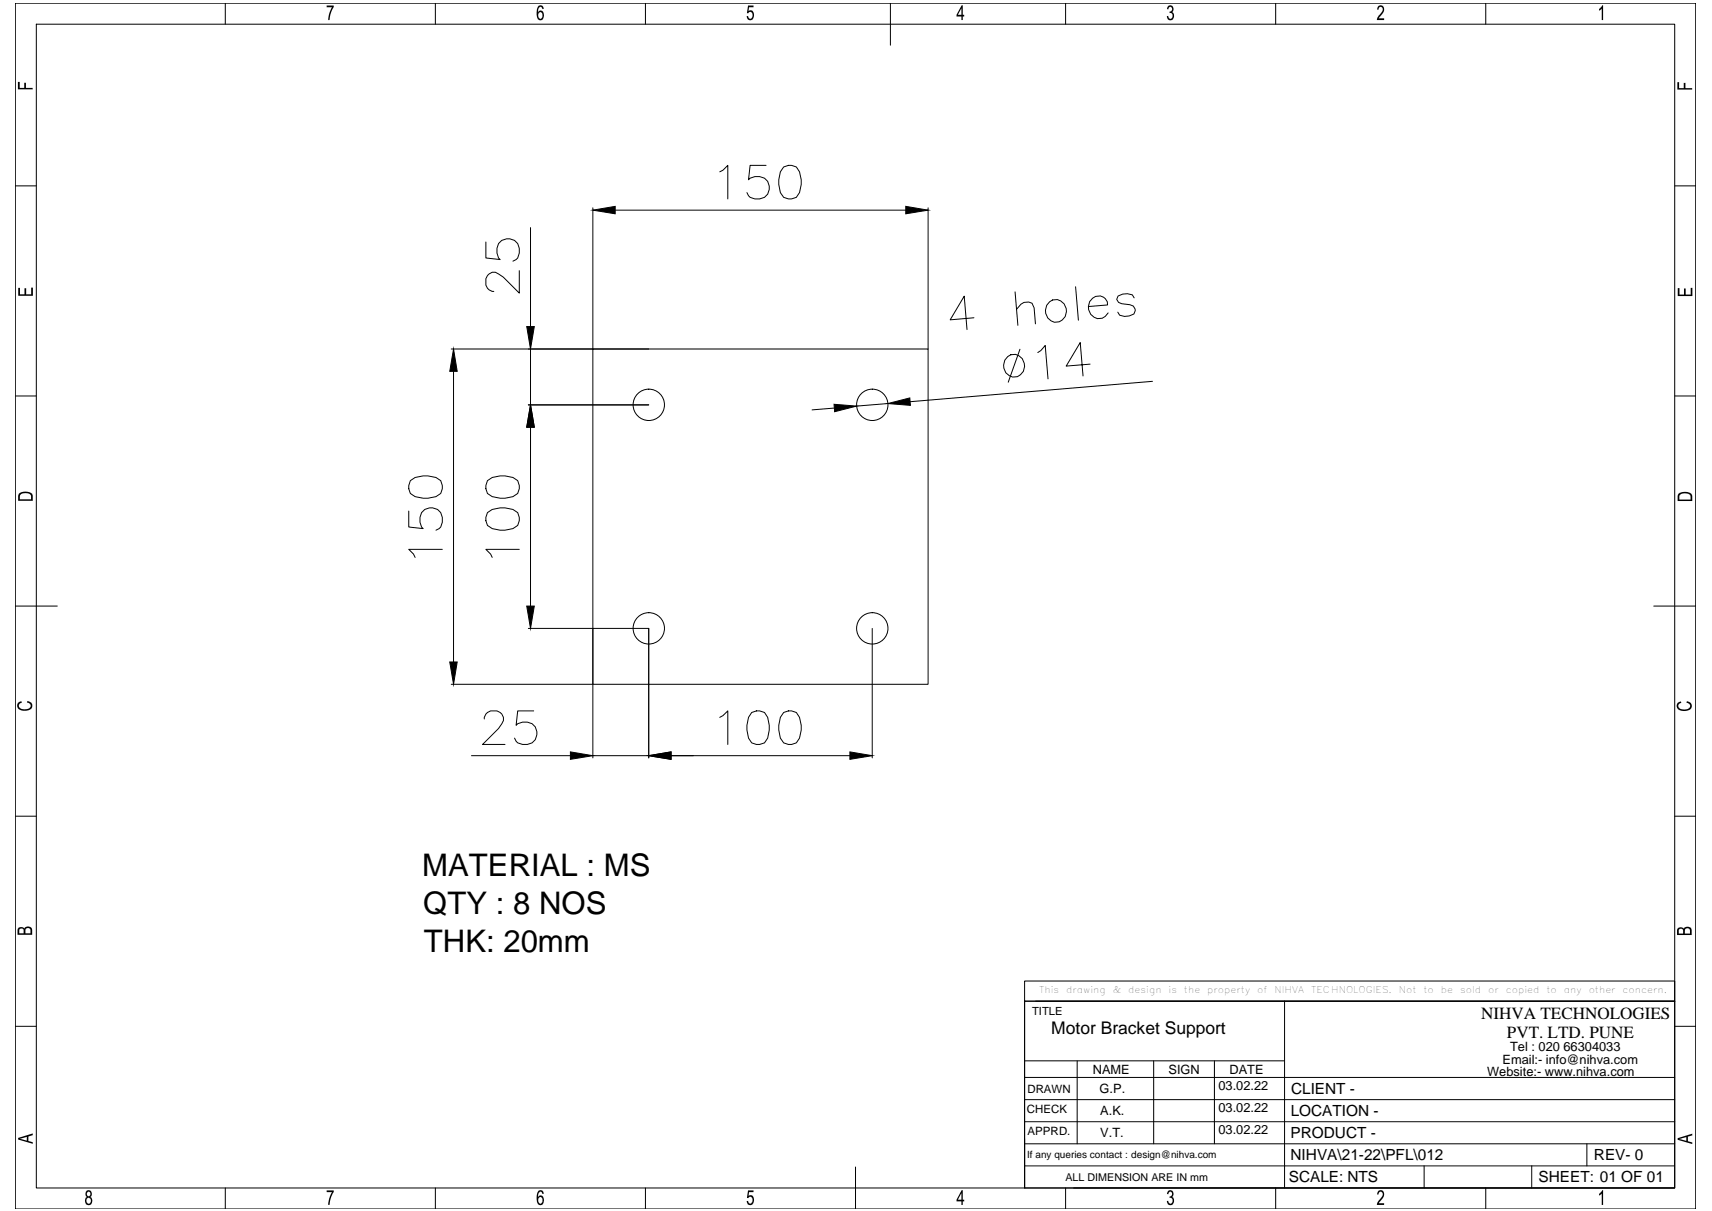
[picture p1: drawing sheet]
<svg xmlns="http://www.w3.org/2000/svg" width="594mm" height="420mm" viewBox="0 0 594 420" stroke-linecap="round" stroke-linejoin="round" font-family="sans-serif">
<!-- layer: 0 -->
<g fill="none" stroke="#000" stroke-width=".35">
<path d="M5.3 1.1h583.1v418.4h-583.1zM12.6 8.4h568.5v403.8h-568.5zM78.2 1.1v7.3M151.1 1.1v7.3M224 1.1v7.3M309 1.1v14.6M369.8 1.1v7.3M442.7 1.1v7.3M515.6 1.1v7.3M249.8 59.6l1.1-.5 1.6-1.7v11.6M265.8 57.4h-5.5l-.6 5a4.3 4.3 0 0 1 7.2 2.2 3.9 3.9 0 0 1-5 4.4l-1.6-.5-1.1-1.7M271.9 57.9a3.7 3.7 0 0 1 5.5 1.7 9.3 9.3 0 0 1-1.1 8.9 3.8 3.8 0 0 1-5.5-1.7 9.6 9.6 0 0 1 1.1-8.9z"/>
<path d="M5.3 64.5h7.3M184.1 79v34.3M205.7 72.1v49M213.5 72.9h100.8M322.1 72.1v49M581.1 64.5h7.3M168.6 84v5.5l5 .6a4.2 4.2 0 0 1-.6-5.6 4.2 4.2 0 0 1 5.5-1.1 4.6 4.6 0 0 1 .6 6.7l-1.1 .5M180.2 93.9v7.8l-5.5-5.5-1.7-1.1a2.7 2.7 0 0 0-4.4 1.6v2.2a2.87 2.87 0 0 0 2.8 2.2M373.2 99.5l1 11.6M338 110.3l-8.3 .7 4.9-8.2 1 11.6M352.2 101.3l1 11.6M352.7 107.3l1.6-1.7 1-.7 1.7-.1 1.1 .4 .7 1.6 .5 5.6"/>
<path d="M364.2 104.7a3.8 3.8 0 0 1 4.8 .4 3.8 3.8 0 0 1 .6 4.7 3.8 3.8 0 0 1-5.2 1.4 3.8 3.8 0 0 1-1.2-5.3zM377.7 106.4l6.6-.6a3.1 3.1 0 0 0-1.8-2.9 3.1 3.1 0 0 0-3.4 .6 4 4 0 0 0-1 4.8 4 4 0 0 0 4.4 2.1l1-.6 1-1.2M393.6 103.3l-.7-1-1.7-.4-1.6 .1-1.6 .7-.5 1.2 .6 1 1.2 .5 2.8 .3 1.2 .5 .6 1v.6l-.4 1.1-1.6 .7-1.7 .2-1.7-.4-.6-1.1M5.3 137.4h7.3M156.6 121.1h68.5M157.4 128.8v100.9M184.1 121.1v19.4M205.7 121.1h116.4v116.3h-116.4zM349.7 123.7a3.7 3.7 0 0 1 4-.2 3.7 3.7 0 0 1 1.8 3.6 3.7 3.7 0 0 1-3.9 3.7 3.7 3.7 0 0 1-3.3-4.2l.4-1.7zM353.9 121.2l-4 11.4M360.1 122.3l1.1-.7 1.5-1.7 1 11.6M378.3 126.3l-8.3 .7 4.8-8.2 1 11.6"/>
<path d="M399.9 132.3l-84.1 7.1M581.1 137.4h7.3M183.3 140.5h41.8M184.1 148.2v62.1M289.5 141.6l-7.7 .6M308.1 140l-10.8 .9M141.8 177.3v5.6l5 .5a4.2 4.2 0 0 1-.5-5.6 4.2 4.2 0 0 1 5.5-1 4.6 4.6 0 0 1 .6 6.6l-1.1 .6M142.4 166.8a9.1 9.1 0 0 1 10.5 0 3.8 3.8 0 0 1-1.6 5.5 9.7 9.7 0 0 1-8.9-1.1l-.6-1.6v-1.1zM169.1 177.9a9 9 0 0 1 10.5 0 3.8 3.8 0 0 1-1.6 5.5 9.6 9.6 0 0 1-8.9-1.1l-.5-1.6v-1.2zM169.1 166.8a9 9 0 0 1 10.5 0 3.8 3.8 0 0 1-1.6 5.5 9.6 9.6 0 0 1-8.9-1.1l-.5-1.6v-1.1zM153.5 190.6h-11.7l1.7 1.6 .5 1.2M180.2 190.6h-11.6l1.7 1.6 .5 1.2"/>
<path d="M5.3 210.3h14.6M183.3 218h41.8v44.9M205.7 218v44.9M302.7 218v44.9M573.9 210.3h14.5M156.6 237.4h49.1M168 249.4a2.87 2.87 0 0 1 2.3-2.8h2.2a2.84 2.84 0 0 1 1.6 4.5l-1.1 1.6-5.5 5.6h7.7M185.2 246.6h-5.6l-.5 5a4.2 4.2 0 0 1 5.6-.5 4.2 4.2 0 0 1 1 5.5 4.6 4.6 0 0 1-6.6 .6l-.6-1.1M249.8 248.9l1.1-.6 1.6-1.7v11.7M260.8 247.2l1.7-.6h1.1l1.7 .6a9.1 9.1 0 0 1 0 10.5 3.8 3.8 0 0 1-5.6-1.6 9.7 9.7 0 0 1 1.1-8.9zM271.9 247.2a3.7 3.7 0 0 1 5.5 1.7 9.3 9.3 0 0 1-1.1 8.8 3.8 3.8 0 0 1-5.5-1.6 9.6 9.6 0 0 1 1.1-8.9zM163.6 262.2h34.3"/>
<path d="M205.7 262.2h19.4M232.9 262.2h62M5.3 283.2h7.3M581.1 283.2h7.3M5.3 356.1h7.3M355.5 340.4h225.6v7h-225.6zM355.5 347.4h225.6v64.8h-225.6zM355.5 347.4v64.8M359.4 347.4h221.7M445.8 347.4v64.8M581.1 356.1h7.3M355.5 373.8h225.6"/>
<path d="M355.5 368.1h90.3M373.8 368.1v28.7M400.3 368.1v28.7M421.4 368.1v28.7M355.5 396.8h225.6M355.5 389.2h225.6M355.5 381.5h225.6M550.7 396.8v7.7M78.2 412.2v7.3M151.1 412.2v7.3M224 412.2v7.3M296.9 404.9v14.6"/>
<path d="M355.5 404.5h225.6M369.8 412.2v7.3M372.6 412.2h208.5M442.7 412.2v7.3M494.2 404.5v7.7M515.6 412.2v7.3M531.5 404.5v7.7"/>
<circle cx="225.1" cy="140.5" r="5.4"/>
<circle cx="302.7" cy="140.5" r="5.4"/>
<circle cx="225.1" cy="218" r="5.4"/>
<circle cx="302.7" cy="218" r="5.4"/>
</g>
<g fill="#000">
<path d="M113.4 1.9h2.4v.5l-1.2 2.7-.2 1.9h-.5l.1-1.4 1.2-3.1h-1.8zM259.6 1.9h1.9v.6h-1.6l-.2 1.4 .6-.3 .6 .1 .5 .4 .2 .9-.2 1.3-.9 .7-.8-.1-.6-1.1 .5-.2 .3 .8 .5 .1 .4-.2 .3-.7v-.8l-.5-.6h-.6l-.4 .4-.4-.1zM405.3 2.2l1-.4 .7 .5 .2 .7-.2 .9a.28 .28 0 0 0-.2 .3 .28 .28 0 0 0 .3 .3l.3 .6-.3 1.4-.7 .5-.9-.1-.4-.5-.2-.8 .5-.1 .2 .8 .7 .2 .6-.6v-.7l-.3-.6-.8-.1 .1-.5 .8-.4-.1-.9-.6-.4-.3 .3-.3 .7-.5-.2zM478.3 2.2l1-.4 .9 .7v1.5l-1.8 2.4h1.9v.6h-2.5l.3-1 1.3-1.7 .4-.9-.2-.8-.5-.3-.5 .3-.2 .8-.5-.1zM556 1.8h.3v5.2h-.5v-4l-.9 .7v-.6zM6.2 28.4h.6v2.1h1.6v-1.8h.6v1.8h2.3v.5h-5.1zM582.1 28.5h.6v2.1h1.6v-1.8h.6v1.8h2.3v.5h-5.1zM6.3 99.9h.6v2.2h1.6v-2.1h.6v2.1h1.7v-2.3h.6v2.8h-5.1zM582.2 100h.6v2.2h1.6v-2.1h.5v2.1h1.8v-2.3h.6v2.8h-5.1zM6.3 243.9l1.1-.6 .2 .5-.7 .3-.4 .7 .3 .7 .7 .5 1.8 .1 1.1-.6 .2-1-.5-.5-.8-.3 .2-.5 1.5 .8 .2 .5v.9l-.5 .7-1 .4-1.6 .1-1-.2-.7-.5-.4-.6v-.8zM582.1 244l1.2-.6 .1 .5-.8 .4-.2 .7 .4 .8 .6 .3h1.7l1.2-.6 .1-1.1-1.2-.6 .2-.5 1.4 .7 .3 1.3-.5 .7-.6 .4-1.2 .3-1.3-.1-.9-.3-.7-.7-.1-1zM113.4 413h2.4v.5l-1.1 2.4-.3 2.2h-.5l.1-1.4 1.2-3.1h-1.8z"/>
<path d="M259.6 413h1.9v.6h-1.6l-.2 1.4 .5-.3 .7 .1 .5 .5 .2 .8-.2 1.3-.3 .5-.7 .2-.7-.2-.6-1 .5-.2 .3 .8 .6 .1 .6-.9v-.8l-.4-.6-.6-.1-.4 .5-.5-.1zM405.3 413.3l.6-.4 .8 .2 .5 .8-.1 1a.39 .39 0 0 0-.3 .5 .39 .39 0 0 0 .4 .3l.2 1.2-.3 .8-.7 .4-.9-.1-.6-1.3 .5-.1 .2 .8 .6 .2 .6-.4 .1-.9-.4-.7h-.7l.1-.5 .8-.4-.1-.9-.6-.4-.4 .4-.2 .6-.5-.2zM478.3 413.3l1.1-.4 .8 .7v1.5l-1.8 2.4h1.9v.6h-2.5l.3-1 1.3-1.7 .4-.9-.1-.6-.5-.5-.6 .3-.2 .8-.5-.1zM556 412.9h.3v5.2h-.5v-4l-.9 .7v-.6z"/>
<path d="M186.8 2.2l.5-.3h.6l.7 .8 .1 .4h-.5l-.3-.6-.5-.1-.6 .9-.1 1 .4-.5 .7-.1 .6 .4 .3 .5-.1 1.7-.8 .7-.8-.1-.7-1v-2.3zM187.1 4.3l-.3 .5v1l.4 .6 .5 .1 .5-.7v-1l-.3-.5z"/>
<path d="M333.7 1.8h.4v3.3h.5v.6h-.5v1.3h-.5v-1.3h-1.7v-.6zM333.6 2.9l-1.2 2.2h1.2z"/>
<path d="M6.6 171.3l1.8-.7 2.2 .3 .8 1v1.9h-5.1v-1.8zM7.3 171.4l-.4 .5v1.3h3.9v-1.1l-.4-.6-1.5-.4z"/>
<path d="M582.4 171.4l.5-.4 1.3-.3 2.1 .3 .9 .9v1.9h-5v-1.8zM583.1 171.6l-.4 .5v1.2h3.9v-1.4l-.7-.6-1.6-.1z"/>
<path d="M6.2 322.2l.8-.5 1 .1a.34 .34 0 0 0 .4 .3 .34 .34 0 0 0 .3-.3l1.2-.3 1.1 .5 .2 2.3h-5.1zM6.9 322.3l-.2 1.5h1.5l-.1-1.4-.6-.3zM9.1 322.1l-.3 .5v1.2h1.8l-.1-1.5-.5-.3z"/>
<path d="M582.2 322.2l.7-.5 1 .2a.59 .59 0 0 0 1-.2l1.1-.1 .8 .4 .2 2.4h-5.1zM582.8 322.3l-.3 .4v1.2h1.6l-.1-1.4-.6-.3zM584.9 322.3l-.2 1.6h1.7l-.1-1.5-.6-.4z"/>
<path d="M6.3 394.8l5.1-1.6v.6l-1.6 .5v1.6l1.6 .4v.5l-5.1-1.4zM6.8 395.1l2.5 .6v-1.3z"/>
<path d="M582.2 394.9l5-1.6v.6l-1.5 .4v1.7l1.5 .4v.5l-5-1.5zM582.7 395.2l2.5 .6v-1.3z"/>
<path d="M29.9 413.4l1-.5 .6 .3 .3 .6v1l-.5 .5 .5 .4 .2 1-.2 .8-.5 .6h-.9l-.7-.6-.2-1.1 .3-.8a.34 .34 0 0 0 .4-.4 .34 .34 0 0 0-.4-.3l-.1-1zM30.5 413.5l-.3 .4v.7l.7 .5 .4-.4 .1-.7-.4-.5zM30.3 415.8l-.3 .4 .1 1 .4 .4h.5l.5-.6v-.8l-.5-.6z"/>
<path d="M186.7 413.4l1.1-.5 .8 .9 .1 .4h-.5l-.2-.5-.6-.3-.6 1-.1 1 .5-.6h.6l.9 .9-.1 1.7-.9 .7-.8-.1-.6-1-.1-1.9zM187 415.6l-.2 1.4 .4 .5 .4 .1 .6-.7v-1l-.6-.6z"/>
<path d="M333.7 412.9h.4v3.3h.5v.6h-.5v1.3h-.5v-1.3h-1.7v-.6zM333.6 413.9l-1.2 2.3h1.2z"/>
</g>
<path d="M205.7 72.9l7.8-1.3v2.6zM314.3 71.6l7.8 1.3-7.8 1.3zM182.8 113.3h2.6l-1.3 7.8zM157.4 121.1l1.3 7.7h-2.6zM308.1 140l7.6-1.9 .2 2.5zM184.1 140.5l1.3 7.7h-2.6zM289.4 140.3l7.9 .6-7.7 1.9zM182.8 210.3h2.6l-1.3 7.7zM156.1 229.7h2.6l-1.3 7.7zM197.9 260.9l7.8 1.3-7.8 1.3zM225.1 262.2l7.8-1.3v2.6zM294.9 260.9l7.8 1.3-7.8 1.3z" fill="#000" stroke="#000" stroke-width=".35"/>
<g font-size="10.8">
<text x="146.5" y="304.1">MATERIAL : MS</text>
<text x="146.9" y="317.1">QTY : 8 NOS</text>
<text x="147.1" y="330.1">THK: 20mm</text>
</g>
<text font-size="6.1" x="364.8" y="358.7">Motor Bracket Support</text>
<g font-size="5.9">
<text x="514" y="353.6">NIHVA TECHNOLOGIES</text>
<text x="522.9" y="360.3">PVT. LTD. PUNE</text>
</g>
<g font-size="5.3">
<text x="448" y="379.5">CLIENT -</text>
<text x="447.9" y="387.2">LOCATION -</text>
<text x="447.8" y="394.9">PRODUCT -</text>
<text x="447.8" y="402.5">NIHVA\21-22\PFL\012</text>
<text x="553.1" y="402.5">REV- 0</text>
<text x="447.2" y="410.2">SCALE: NTS</text>
<text x="533.9" y="410.2">SHEET: 01 OF 01</text>
</g>
<g font-size="4.4">
<text x="524" y="364.8">Tel : 020 66304033</text>
<text x="521.4" y="369.2">Email:- info@nihva.com</text>
<text x="379.2" y="372.7">NAME</text>
<text x="405.5" y="372.7">SIGN</text>
<text x="426.6" y="372.7">DATE</text>
<text x="516.1" y="373.3">Website:- www.nihva.com</text>
<text x="381.6" y="379.3">G.P.</text>
<text x="422.8" y="378.2">03.02.22</text>
<text x="381.8" y="386.9">A.K.</text>
<text x="422.8" y="385.8">03.02.22</text>
<text x="381.8" y="394.6">V.T.</text>
<text x="422.8" y="393.5">03.02.22</text>
</g>
<g font-size="4">
<text x="356.5" y="379.3">DRAWN</text>
<text x="356.3" y="386.1">CHECK</text>
<text x="356.5" y="393.7">APPRD.</text>
</g>
<text font-size="3.9" x="358.1" y="352.3">TITLE</text>
<text font-size="3.7" x="369.7" y="409.7">ALL DIMENSION ARE IN mm</text>
<text font-size="3.5" x="356.4" y="401.7">If any queries contact : design@nihva.com</text>
<g font-size="3.2">
<text x="360.6" y="344.7">This</text>
<text x="370" y="344.7">drawing</text>
<text x="386.1" y="344.7">&amp;</text>
<text x="391.5" y="344.7">design</text>
<text x="405.5" y="344.7">is</text>
<text x="410.9" y="344.7">the</text>
<text x="418.9" y="344.7">property</text>
<text x="436.3" y="344.7">of</text>
<text x="442.3" y="344.7">NIHVA</text>
<text x="455" y="344.7">TECHNOLOGIES.</text>
<text x="485.4" y="344.7">Not</text>
<text x="494" y="344.7">to</text>
<text x="500" y="344.7">be</text>
<text x="506.7" y="344.7">sold</text>
<text x="516.4" y="344.7">or</text>
<text x="522.5" y="344.7">copied</text>
<text x="536.6" y="344.7">to</text>
<text x="542.6" y="344.7">any</text>
<text x="551.3" y="344.7">other</text>
<text x="563.1" y="344.7">concern.</text>
</g>
</svg>
